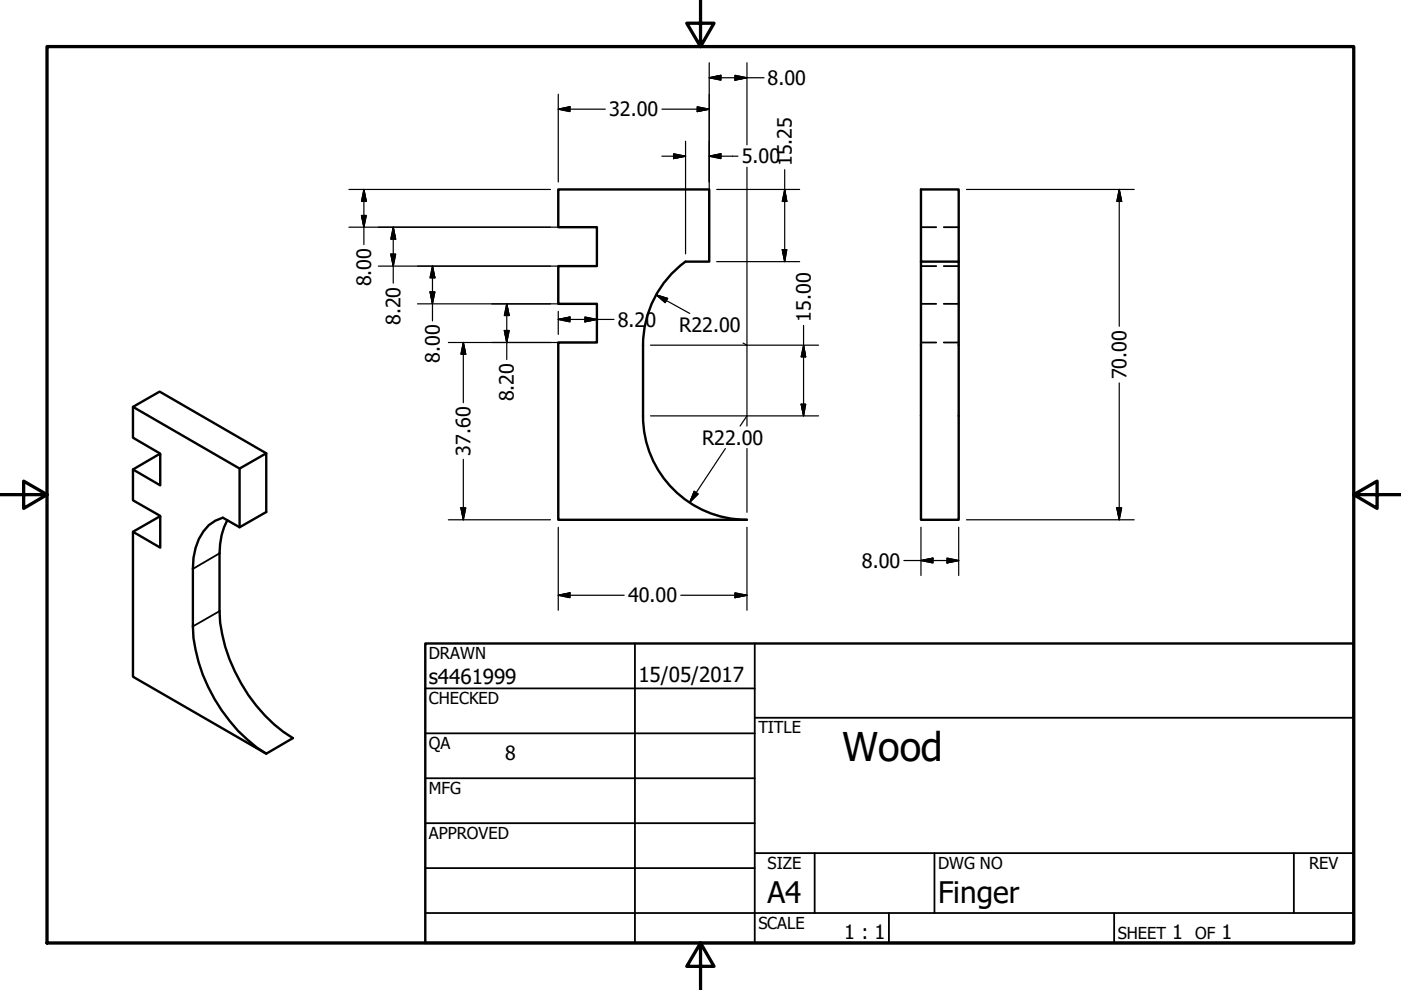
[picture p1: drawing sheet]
<svg xmlns="http://www.w3.org/2000/svg" width="297mm" height="210mm" viewBox="0 0 297 210" stroke-linecap="round" stroke-linejoin="round" font-family="sans-serif">
<!-- layer: Visible (ANSI) -->
<path d="M145.3 55.5a22 22 0 0 0-9 17.7v15M145.4 55.5h5v-15.3h-32v8h8.2v8.2h-8.2v8h8.2v8.2h-8.2v37.6h40M195.3 55.5v54.7h8v-54.7h-8v-15.3h8v15.3M136.3 88.2a22 22 0 0 0 22 22M40.9 120.6v12.2" fill="none" stroke="#000" stroke-width=".51"/>
<!-- layer: Hidden (ANSI) -->
<path d="M195.3 48.2h3.2M195.3 56.4h3.2M200.1 48.2h3.2M200.1 56.4h3.2M195.3 64.4h3.2M195.3 72.6h3.2M200.1 64.4h3.2M200.1 72.6h3.2" fill="none" stroke="#000" stroke-width=".38"/>
<!-- layer: Visible Narrow (ANSI) -->
<path d="M46.5 117.3l-5.6 3.3M46.5 129.6l-5.6 3.2" fill="none" stroke="#000" stroke-width=".38"/>
<path d="M28.2 86.3l22.6 13 5.7-3.2v12.5l-5.7 3.2-3.6-2a8.2 8.2 0 0 0-5.7 6.4l-.5 2.1-.1 2.3M34 96.4l-.2-.2-5.6 3.3v6.6l5.8 3.3v6.7l-5.8-3.4M50.8 99.3v12.5M56.5 96.1l-22.7-13.1-5.6 3.3v6.5l5.8 3.4v6.7l-5.8-3.4M34 109.6l-.2-.1-5.6 3.2v30.8l28.3 16.3 5.6-3.3a34.5 34.5 0 0 1-15.6-26.9v-12.3a14.7 14.7 0 0 1 1.7-7M40.9 132.8a34.5 34.5 0 0 0 15.6 27" fill="none" stroke="#000" stroke-width=".51"/>
<!-- layer: Border (ANSI) -->
<path d="M148.5 -.1v10l-2.9-5h5.8l-2.9 5M10 9.9h277v190h-277zM0 104.9h10l-5-2.9v5.8l5-2.9M287 104.9l5 2.9v-5.8l-5 2.9h10M148.5 199.9l2.9 5h-5.8l2.9-5v10" fill="none" stroke="#000" stroke-width=".7"/>
<!-- layer: Title (ANSI) -->
<g fill="none" stroke="#000" stroke-width=".38">
<path d="M134.6 136.4v63.5M160 136.4v63.5M90.2 146h69.8M90.2 155.5h69.8M160 152.2h127M90.2 165h69.8M90.2 174.5h69.8M90.2 193.6h196.8M90.2 184.1h69.8M160 180.9h127M172.7 180.9v12.7M188.5 193.6v6.3"/>
<path d="M198.1 180.9v12.7M236.2 193.6v6.3M274.3 180.9v12.7"/>
</g>
<path d="M90.2 136.4h196.8v63.5h-196.8z" fill="none" stroke="#000" stroke-width=".51"/>
<!-- layer: Dimension (ANSI) -->
<g fill="none" stroke="#000" stroke-width=".25">
<path d="M118.4 20v18.6M150.4 16.5l2.4-.5v1zM150.4 13.3v40.5M150.4 16.5h11.6M155.8 16l2.6 .5-2.6 .5zM158.4 13.3v17.4M118.4 23.1l2.4-.5v1.1zM118.4 23.1h9.9M140.3 23.1h10.1M140.3 33.1h5.1M142.8 32.6l2.6 .5-2.6 .5zM145.4 29.9v23.9"/>
<path d="M147.8 22.6l2.6 .5-2.6 .6zM150.4 33.1l2.4-.5v1zM150.4 33.1h6.1M158.4 35.5v54.8M166.4 36v19.5M74 48.2h51M74 40.2h42.7M76.6 45.7h1.1l-.5 2.5zM77.2 40.2l.5 2.5h-1.1zM77.2 40.2v11.7M80.2 56.4h44.8M82.9 53.9h1l-.5 2.5z"/>
<path d="M83.4 48.2l.5 2.5h-1zM83.4 48.2v11.8M91.7 56.4l.5 2.5h-1zM91.7 56.4v11.6M152 40.2h17.5M152 55.5h17.5M165.9 52.9h.9l-.4 2.6zM166.4 40.2l.4 2.5h-.9zM204.9 40.2h35.6M237.3 40.2l.5 2.5h-1zM237.3 40.2v29M88.5 64.4h36.5"/>
<path d="M91.2 61.9h1l-.5 2.5zM95.1 72.6h29.9M98.2 72.6l.5 2.5h-1zM98.2 72.6v12.8M106.9 70.1h1l-.5 2.5zM107.4 64.4l.5 2.5h-1zM107.4 64.4v11.8M118.4 67.7l2.4-.5v1zM118.4 66v4.9M118.4 67.7h11.8M124 67.2l2.6 .5-2.6 .5zM126.6 66v4.9"/>
<path d="M137.9 73.2h35.6M139.1 62.5l2.4 .8-.5 .9zM139.1 62.5l7.1 4M157.5 72.7l.9 .5M170.4 73.2l.4 2.5h-.9zM170.4 69v19.2M98.2 97.4v12.8M137.9 88.2h35.6M153.8 95.1l-7.6 11.4M158.4 95.1v13.5M158.4 88.2l-1.5 2.1M169.9 85.7h.9l-.4 2.5z"/>
<path d="M237.3 81.2v29M95.1 110.2h21.6M97.7 107.7h1l-.5 2.5zM118.4 111.8v17.6M147.2 104.2l.8 .5-1.8 1.8zM158.4 111.8v17.6M191.6 118.8h11.7M195.3 118.8l2.5-.5v1.1zM195.3 111.8v10.2M200.8 118.3l2.5 .5-2.5 .6zM203.3 111.8v10.2M204.9 110.2h35.6"/>
<path d="M236.8 107.7h1l-.5 2.5zM118.4 126.2l2.4-.5v1zM118.4 126.2h13.9M144.3 126.2h14.1M155.8 125.7l2.6 .5-2.6 .5z"/>
</g>
<g fill="#000" stroke="#000" stroke-width=".25">
<path d="M150.4 16.5l2.4-.5zM150.4 16.5l2.4-.5v1zM155.8 17l2.6-.5zM155.8 16l2.6 .5-2.6 .5zM118.4 23.1l2.4-.5zM118.4 23.1l2.4-.5v1.1zM142.8 33.6l2.6-.5zM142.8 32.6l2.6 .5-2.6 .5zM147.8 23.7l2.6-.6zM147.8 22.6l2.6 .5-2.6 .6zM150.4 33.1l2.4-.5zM150.4 33.1l2.4-.5v1z"/>
<path d="M76.6 45.7l.6 2.5zM76.6 45.7h1.1l-.5 2.5zM77.2 40.2l.5 2.5zM77.2 40.2l.5 2.5h-1.1zM82.9 53.9l.5 2.5zM82.9 53.9h1l-.5 2.5zM83.4 48.2l.5 2.5zM83.4 48.2l.5 2.5h-1zM91.7 56.4l.5 2.5zM91.7 56.4l.5 2.5h-1zM165.9 52.9l.5 2.6zM165.9 52.9h.9l-.4 2.6z"/>
<path d="M166.4 40.2l.4 2.5zM166.4 40.2l.4 2.5h-.9zM237.3 40.2l.5 2.5zM237.3 40.2l.5 2.5h-1zM91.2 61.9l.5 2.5zM91.2 61.9h1l-.5 2.5zM98.2 72.6l.5 2.5zM98.2 72.6l.5 2.5h-1zM106.9 70.1l.5 2.5zM106.9 70.1h1l-.5 2.5zM107.4 64.4l.5 2.5zM107.4 64.4l.5 2.5h-1z"/>
<path d="M118.4 67.7l2.4-.5zM118.4 67.7l2.4-.5v1zM124 68.2l2.6-.5zM124 67.2l2.6 .5-2.6 .5zM139.1 62.5l2.4 .8zM139.1 62.5l2.4 .8-.5 .9zM170.4 73.2l.4 2.5zM170.4 73.2l.4 2.5h-.9zM169.9 85.7l.5 2.5zM169.9 85.7h.9l-.4 2.5zM97.7 107.7l.5 2.5zM97.7 107.7h1l-.5 2.5z"/>
<path d="M147.2 104.2l-1 2.3zM147.2 104.2l.8 .5-1.8 1.8zM195.3 118.8l2.5-.5zM195.3 118.8l2.5-.5v1.1zM200.8 119.4l2.5-.6zM200.8 118.3l2.5 .5-2.5 .6zM236.8 107.7l.5 2.5zM236.8 107.7h1l-.5 2.5zM118.4 126.2l2.4-.5zM118.4 126.2l2.4-.5v1zM155.8 126.7l2.6-.5zM155.8 125.7l2.6 .5-2.6 .5z"/>
</g>
<text font-size="8.4" x="178.6" y="161.3">Wood</text>
<g font-size="6.3">
<text x="162.8" y="191.4">A4</text>
<text x="198.9" y="191.5">Finger</text>
</g>
<g font-size="4.4">
<text x="90.9" y="145.1">s4461999</text>
<text x="135.4" y="144.5">15/05/2017</text>
</g>
<g font-size="4.2">
<text x="162.8" y="18">8.00</text>
<text x="129.2" y="24.7">32.00</text>
<text x="157.3" y="34.6">5.00</text>
<text x="167.9" y="35.2" transform="rotate(-90 167.9 35.2)">15.25</text>
<text x="78.7" y="60.7" transform="rotate(-90 78.7 60.7)">8.00</text>
<text x="84.9" y="68.9" transform="rotate(-90 84.9 68.9)">8.20</text>
<text x="131" y="69.3">8.20</text>
<text x="144" y="70.4">R22.00</text>
<text x="171.9" y="68.2" transform="rotate(-90 171.9 68.2)">15.00</text>
<text x="93.2" y="76.9" transform="rotate(-90 93.2 76.9)">8.00</text>
<text x="238.8" y="80.4" transform="rotate(-90 238.8 80.4)">70.00</text>
<text x="109" y="85.1" transform="rotate(-90 109 85.1)">8.20</text>
<text x="148.8" y="94.3">R22.00</text>
<text x="99.8" y="96.6" transform="rotate(-90 99.8 96.6)">37.60</text>
<text x="182.8" y="120.4">8.00</text>
<text x="133.2" y="127.7">40.00</text>
<text x="179" y="199.2">1 : 1</text>
<text x="248.5" y="199.1">1</text>
<text x="259" y="199.1">1</text>
</g>
<text font-size="4.1" x="107.1" y="161.1">8</text>
<g font-size="3.5">
<text x="90.9" y="139.7">DRAWN</text>
<text x="90.9" y="149.3">CHECKED</text>
<text x="160.8" y="155.5">TITLE</text>
<text x="90.9" y="158.8">QA</text>
<text x="90.9" y="168.3">MFG</text>
<text x="90.9" y="177.8">APPROVED</text>
<text x="162.8" y="184.2">SIZE</text>
<text x="198.9" y="184.2">DWG NO</text>
<text x="277.6" y="184.2">REV</text>
<text x="160.8" y="196.9">SCALE</text>
<text x="237" y="199.1">SHEET</text>
<text x="253.4" y="199.1">OF</text>
</g>
</svg>
